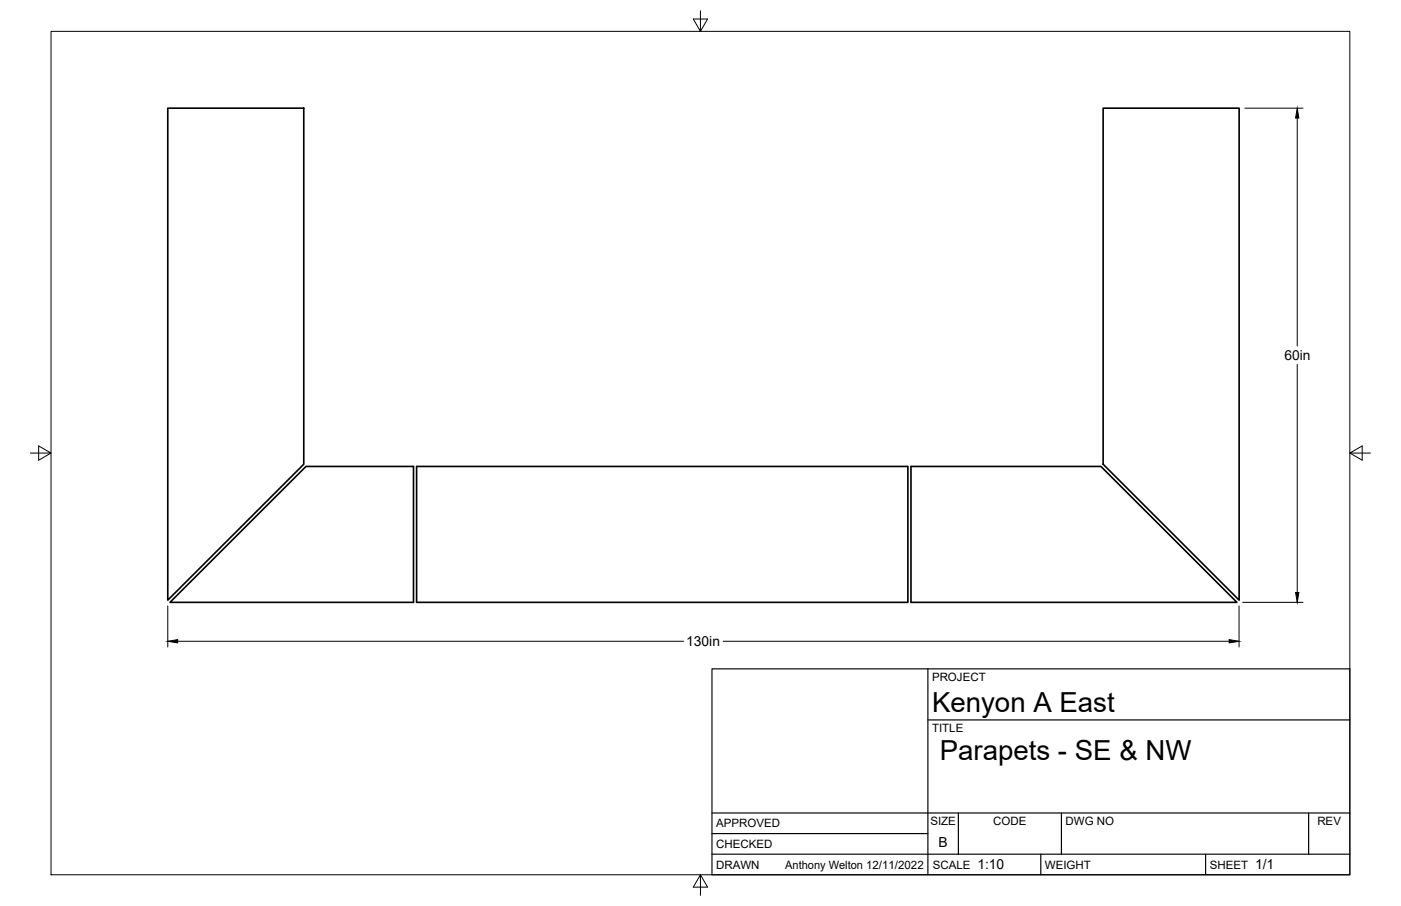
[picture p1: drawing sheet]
<svg xmlns="http://www.w3.org/2000/svg" width="432mm" height="279mm" viewBox="0 0 432 279" stroke-linecap="round" stroke-linejoin="round" font-family="sans-serif">
<!-- layer: Visible -->
<path d="M51.7 33.4h41.9v109.8l-41.9 41.9zM340 33.4h41.9v151.7l-41.9-41.9zM128.4 143.8h151.4v42h-151.4zM280.8 143.8h58.5l41.9 42h-100.4zM52.4 185.8l41.9-42h33.1v42z" fill="none" stroke="#000" stroke-width=".51"/>
<!-- layer: Border -->
<path d="M15.7 9.7h400.3v260.1h-400.3zM215.9 3.3v6.4l-2.2-3.8h4.4l-2.2 3.8M9.4 139.7h6.3l-3.8-2.2v4.4l3.8-2.2M416 139.7l3.8 2.2v-4.4l-3.8 2.2h6.4M215.9 269.8l2.2 3.8h-4.4l2.2-3.8v6.3" fill="none" stroke="#000" stroke-width=".31"/>
<!-- layer: Titleblock -->
<path d="M219.4 206.3h196.6v63.5h-196.6zM286 206.3v63.5M286 222h130M219.4 257.1h66.6M219.4 250.7h196.6M295.4 250.7v12.7M327.1 250.7v12.7M403.3 250.7v12.7M219.4 263.4h196.6M320.8 263.4v6.4M371.6 263.4v6.4" fill="none" stroke="#000" stroke-width=".36"/>
<!-- layer: FD_Dimensions -->
<path d="M383.7 33.4h17.9M399.8 36.4v70.3M399.8 112.4v70.3M51.7 186.9v12.6M54.8 197.8h155.9M222.9 197.8h155.9M381.9 186.9v12.6M383 185.8h18.6" fill="none" stroke="#000" stroke-width=".31"/>
<path d="M399.8 33.4l.5 3h-1zM51.7 197.8l3.1-.5v1zM378.8 197.3l3.1 .5-3.1 .5zM399.3 182.7h1l-.5 3.1z" fill="#000" stroke="#000" stroke-width=".31"/>
<g font-size="8.5">
<text x="287.3" y="219.5">Kenyon A East</text>
<text x="289.6" y="234.5">Parapets - SE &amp; NW</text>
</g>
<g font-size="4.3">
<text x="395.9" y="111.1">60in</text>
<text x="211.5" y="199.3">130in</text>
<text x="289.3" y="261.2">B</text>
<text x="301.2" y="268.1">1:10</text>
<text x="386.8" y="268.1">1/1</text>
</g>
<g font-size="3.5">
<text x="287.3" y="210.1">PROJECT</text>
<text x="287.3" y="225.8">TITLE</text>
<text x="220.7" y="255.2">APPROVED</text>
<text x="286.7" y="254.5">SIZE</text>
<text x="306.1" y="254.5">CODE</text>
<text x="328.4" y="254.5">DWG NO</text>
<text x="406" y="254.5">REV</text>
<text x="220.7" y="261.5">CHECKED</text>
<text x="220.7" y="267.9">DRAWN</text>
<text x="242" y="267.9">Anthony Welton 12/11/2022</text>
<text x="287.5" y="267.9">SCALE</text>
<text x="322.1" y="267.9">WEIGHT</text>
<text x="372.9" y="267.9">SHEET</text>
</g>
</svg>
